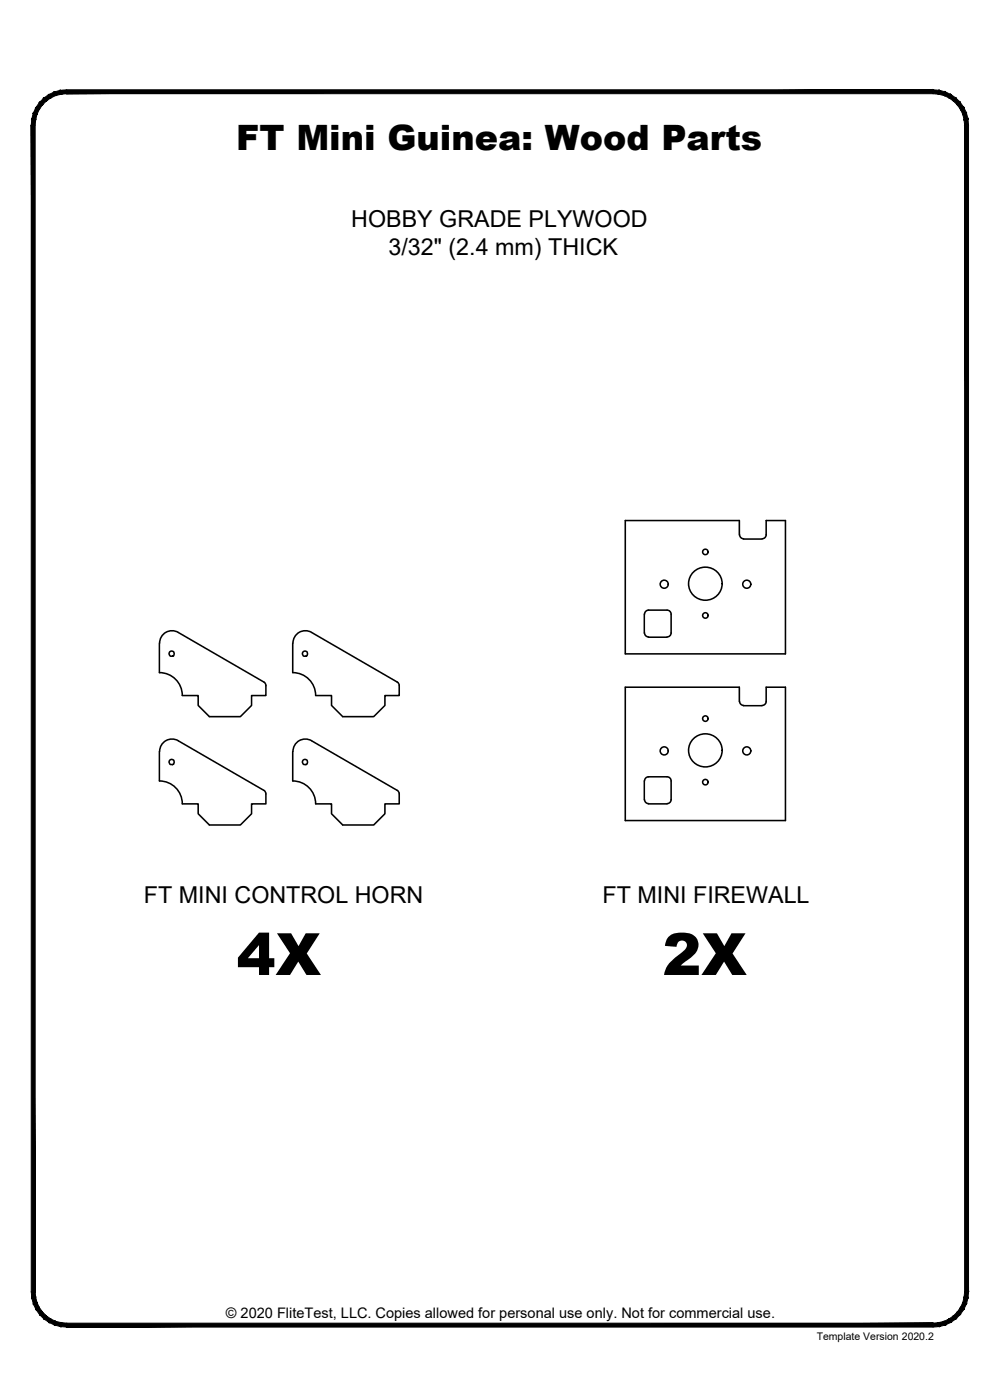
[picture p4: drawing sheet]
<svg xmlns="http://www.w3.org/2000/svg" width="190mm" height="267mm" viewBox="0 0 190 267" stroke-linecap="round" stroke-linejoin="round" font-family="sans-serif">
<g fill="#000" stroke="#000" stroke-width=".19">
<path d="M11.5 17.2l1.2-.1v.8zM11.5 17.2l.2 .7h1zM10.4 17.5l1.1-.3 .2 .7zM10.4 17.5l.2 .7 1.1-.3zM9.3 18l1.1-.5 .2 .7zM9.3 18l.4 .6 .9-.4zM8.3 18.7l1-.7 .4 .6zM8.3 18.7l.5 .5 .9-.6zM8.3 18.7l.5 .5-1.3 .3zM7.5 19.5l.6 .5 .7-.8zM7.5 19.5l.6 .5-1.3 .5zM6.8 20.5l.7 .3 .6-.8zM6.8 20.5l.7 .3-1.1 .7zM6.4 21.5l.6 .3 .5-1zM6.4 21.5l.6 .3-.9 .9zM6.1 22.7l.7 .1 .2-1zM6.1 22.7l.7 .1-.8 1.1zM6.8 22.8l-.8 1.1h.7z"/>
<path d="M12.7 17.9h165.1v-.8zM12.7 17.1h165.1l-165.1 .8z"/>
<path d="M6 23.9l.7 222.2v-222.2zM6 23.9l.7 222.2h-.7z"/>
<path d="M184.4 22.7l.1 1.2h-.7zM183.7 22.8l.1 1.1 .6-1.2zM184.1 21.5l.3 1.2-.7 .1zM183.4 21.8l.3 1 .4-1.3zM183.6 20.5l.5 1-.7 .3zM183 20.8l.4 1 .2-1.3zM182.9 19.5l.7 1-.6 .3zM182.4 20l.6 .8-.1-1.3zM182.1 18.7l.8 .8-.5 .5zM182.1 18.7l-.5 .5 .8 .8zM181.1 18l1 .7-.5 .5zM181.1 18l-.3 .6 .8 .6zM180.1 17.5l1 .5-.3 .6zM180.1 17.5l-.3 .7 1 .4zM178.9 17.2l1.2 .3-.3 .7zM178.9 17.2l-.1 .7 1 .3zM177.8 17.1l1.1 .1-.1 .7zM177.8 17.1v.8h1z"/>
<path d="M6 246.1h.7l-.6 1.2zM6.7 246.1l-.6 1.2 .7-.2zM6.1 247.3l.7-.2-.4 1.3zM6.8 247.1l-.4 1.3 .6-.3zM6.4 248.4l.6-.3-.2 1.3zM7 248.1l-.2 1.3 .7-.3zM6.8 249.4l.7-.3v1.3zM7.5 249.1v1.3l.6-.5zM7.5 250.4l.6-.5 .2 1.3zM8.1 249.9l.2 1.3 .5-.5zM8.8 250.7l.5 1.2-1-.7zM8.8 250.7l.5 1.2 .4-.6zM9.7 251.3l.7 1.1-1.1-.5zM9.7 251.3l.7 1.1 .2-.7zM10.6 251.7l.9 1-1.1-.3zM10.6 251.7l.9 1 .2-.7zM11.7 252l1 .8-1.2-.1zM11.7 252l1 .8v-.7z"/>
<path d="M12.7 252.1v.7l165.1-.7zM12.7 252.8l165.1-.7v.7z"/>
<path d="M177.8 252.1l1.1 .6-1.1 .1zM177.8 252.1l1.1 .6-.1-.7zM178.8 252l1.3 .4-1.2 .3zM178.8 252l1.3 .4-.3-.7zM179.8 251.7l1.3 .2-1 .5zM179.8 251.7l1.3 .2-.3-.6zM180.8 251.3l1.3-.1-1 .7zM180.8 251.3l1.3-.1-.5-.5zM181.6 250.7l1.3-.3-.8 .8zM181.6 250.7l1.3-.3-.5-.5zM182.4 249.9l1.2-.5-.7 1zM183 249.1l-.6 .8 1.2-.5zM183 249.1l1.1-.7-.5 1zM183.4 248.1l-.4 1 1.1-.7zM183.4 248.1l1-.8-.3 1.1zM183.7 247.1l-.3 1 1-.8zM184.5 246.1l-.1 1.2-.7-.2zM183.8 246.1l-.1 1 .8-1z"/>
<path d="M183.8 23.9v222.2h.7zM183.8 23.9h.7v222.2z"/>
</g>
<g fill="none" stroke="#000" stroke-width=".3">
<path d="M122.7 117v3.6M122.8 117a.77 .77 0 0 1 .7-.8h3.6a.77 .77 0 0 1 .7 .8v3.6a.77 .77 0 0 1-.7 .7M140.8 101.9v-2.7h-21.7v25.4h30.5v-25.4h-3.6v2.7a.77 .77 0 0 1-.8 .7M140.9 101.9a.77 .77 0 0 0 .8 .7M141.6 102.7h3.6M30.4 122.5v5.6a4.3 4.3 0 0 1 4.3 4.4h3.1v1.9l2.1 2.1h5.9l2.1-2.1v-1.9h2.8v-1.9M34 120.5a2.36 2.36 0 0 0-3.6 2M34 120.5l16.3 9.4M50.3 129.9l.4 .7M55.8 122.5v5.6a4.3 4.3 0 0 1 4.3 4.4h3.1v1.9l2.1 2.1h5.9l2.1-2.1v-1.9h2.8v-1.9M59.4 120.5a2.36 2.36 0 0 0-3.6 2M59.4 120.5l16.3 9.4 .4 .7"/>
<path d="M122.8 120.6a.77 .77 0 0 0 .8 .7M123.5 121.4h3.6M140.8 133.6v-2.7h-21.7v25.4h30.5v-25.4h-3.6v2.7a.77 .77 0 0 1-.8 .8M140.9 133.6a.77 .77 0 0 0 .8 .8M141.6 134.4h3.6M30.4 143.2v5.6a4.3 4.3 0 0 1 4.3 4.3M34 141.1a2.36 2.36 0 0 0-3.6 2M34 141.1l16.3 9.5M50.3 150.6l.4 .6M50.7 151.3v1.8h-2.8v1.9l-2.1 2.2h-5.9l-2.1-2.2v-1.9h-3.1M55.8 143.2v5.6a4.3 4.3 0 0 1 4.3 4.3M59.4 141.1a2.36 2.36 0 0 0-3.6 2"/>
<path d="M59.4 141.1l16.3 9.5 .4 .6M76.1 151.3v1.8h-2.8v1.9l-2.1 2.2h-5.9l-2.1-2.2v-1.9h-3.1M122.7 148.8v3.5M122.8 148.7a.77 .77 0 0 1 .7-.7h3.6a.77 .77 0 0 1 .7 .7M122.8 152.3a.77 .77 0 0 0 .8 .8M123.5 153.1h3.6M127.8 152.3a.77 .77 0 0 1-.7 .8M127.8 148.8v3.5"/>
<circle cx="126.5" cy="111.3" r=".77"/>
<circle cx="134.4" cy="117.2" r=".52"/>
<circle cx="134.4" cy="105.1" r=".52"/>
<circle cx="134.4" cy="111.2" r="3.2"/>
<circle cx="142.3" cy="111.3" r=".77"/>
<circle cx="32.7" cy="124.5" r=".52"/>
<circle cx="58.1" cy="124.5" r=".52"/>
<circle cx="134.4" cy="136.9" r=".52"/>
<circle cx="32.7" cy="145.2" r=".52"/>
<circle cx="58.1" cy="145.2" r=".52"/>
<circle cx="126.5" cy="143" r=".77"/>
<circle cx="134.4" cy="149" r=".52"/>
<circle cx="134.4" cy="143" r="3.2"/>
<circle cx="142.3" cy="143" r=".77"/>
</g>
<g font-size="11.1">
<text x="45.1" y="185.7">4X</text>
<text x="126.2" y="185.7">2X</text>
</g>
<text font-size="6.7" x="45" y="28.7">FT Mini Guinea: Wood Parts</text>
<g font-size="4.4">
<text x="66.9" y="43.2">HOBBY GRADE PLYWOOD</text>
<text x="74" y="48.6">3/32&quot; (2.4 mm) THICK</text>
<text x="27.4" y="172">FT MINI CONTROL HORN</text>
<text x="114.8" y="172">FT MINI FIREWALL</text>
</g>
<text font-size="2.8" x="43" y="251.1">© 2020 FliteTest, LLC. Copies allowed for personal use only. Not for commercial use.</text>
<text font-size="2" x="155.6" y="255.3">Template Version 2020.2</text>
</svg>
